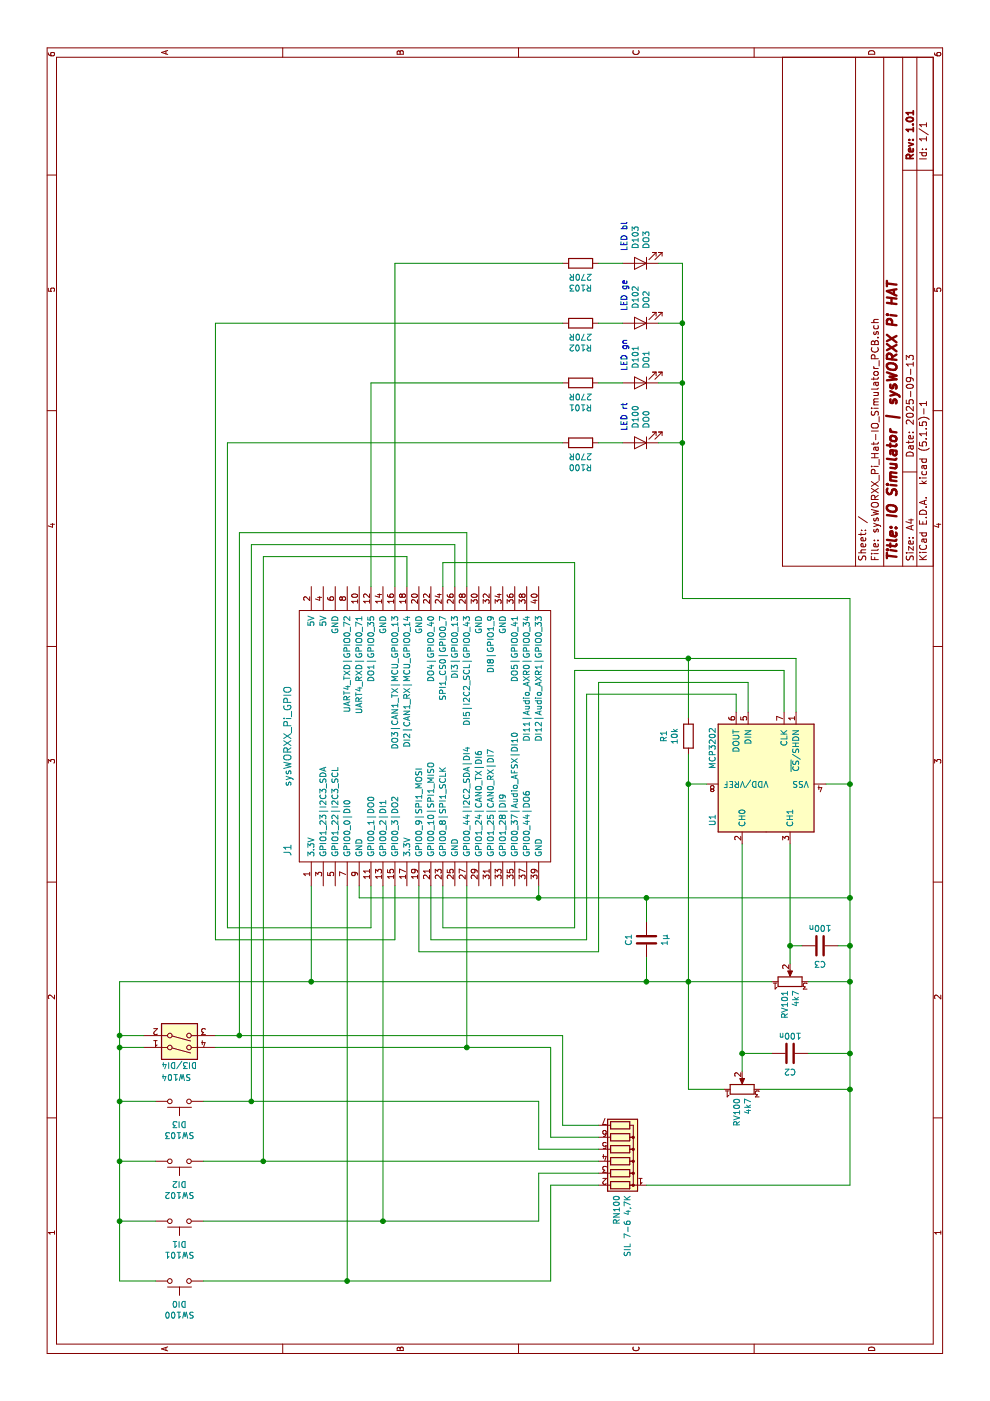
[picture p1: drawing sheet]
EESchema Schematic File Version 4
EELAYER 30 0
EELAYER END
$Descr A4 11693 8268
encoding utf-8
Sheet 1 1
Title "IO Simulator | sysWORXX Pi HAT"
Date "2025-09-13"
Rev "1.01"
Comp ""
Comment1 ""
Comment2 ""
Comment3 ""
Comment4 ""
$EndDescr
$Comp
L sysWORXX_Pi:sysWORXX_Pi_GPIO J1
U 1 1
P 5550 3500
F 0 "J1" H 4600 4600 60  0000 C CNN
F 1 "sysWORXX_Pi_GPIO" H 5550 4600 60  0000 C CNN
F 2 "sysWORXX_Pi:Pin_Header_Straight_2x20" H 4500 4400 60  0001 C CNN
F 3 "" H 4500 4400 60  0000 C CNN
	1    5550 3500
	1    0    0    -1  
$EndComp
$Comp
L Device:R R100
U 1 1
P 8000 4850
F 0 "R100" V 7793 4850 50  0000 C CNN
F 1 "270R" V 7884 4850 50  0000 C CNN
F 2 "Resistors_THT:R_Axial_DIN0309_L9.0mm_D3.2mm_P12.70mm_Horizontal" V 7930 4850 50  0001 C CNN
F 3 "~" H 8000 4850 50  0001 C CNN
	1    8000 4850
	1    0    0    -1  
$EndComp
$Comp
L Device:R R101
U 1 1
P 8500 4850
F 0 "R101" V 8293 4850 50  0000 C CNN
F 1 "270R" V 8384 4850 50  0000 C CNN
F 2 "Resistors_THT:R_Axial_DIN0309_L9.0mm_D3.2mm_P12.70mm_Horizontal" V 8430 4850 50  0001 C CNN
F 3 "~" H 8500 4850 50  0001 C CNN
	1    8500 4850
	1    0    0    -1  
$EndComp
$Comp
L Device:R R102
U 1 1
P 9000 4850
F 0 "R102" V 8793 4850 50  0000 C CNN
F 1 "270R" V 8884 4850 50  0000 C CNN
F 2 "Resistors_THT:R_Axial_DIN0309_L9.0mm_D3.2mm_P12.70mm_Horizontal" V 8930 4850 50  0001 C CNN
F 3 "~" H 9000 4850 50  0001 C CNN
	1    9000 4850
	1    0    0    -1  
$EndComp
$Comp
L Switch:SW_Push SW103
U 1 1
P 2500 1500
F 0 "SW103" H 2500 1785 50  0000 C CNN
F 1 "DI3" H 2500 1694 50  0000 C CNN
F 2 "Buttons_Switches_THT:SW_PUSH_6mm_h5mm" H 2500 1693 50  0001 C CNN
F 3 "~" H 2500 1700 50  0001 C CNN
	1    2500 1500
	0    -1   -1   0   
$EndComp
$Comp
L Device:R_Network06 RN100
U 1 1
P 2100 5200
F 0 "RN100" H 1720 5154 50  0000 R CNN
F 1 "SIL 7-6 4,7K" H 1720 5245 50  0000 R CNN
F 2 "Resistors_THT:R_Array_SIP7" V 2475 5200 50  0001 C CNN
F 3 "http://www.vishay.com/docs/31509/csc.pdf" H 2100 5200 50  0001 C CNN
	1    2100 5200
	1    0    0    1   
$EndComp
Wire Wire Line
	1000 1700 1000 2900
Wire Wire Line
	1000 2900 4300 2900
Wire Wire Line
	1500 4500 1900 4500
Wire Wire Line
	1900 4500 1900 5000
Wire Wire Line
	1000 2900 1000 4600
Wire Wire Line
	1000 4600 1800 4600
Wire Wire Line
	1800 4600 1800 5000
Wire Wire Line
	2500 4500 2100 4500
Wire Wire Line
	2100 4500 2100 5000
$Comp
L Device:LED D100
U 1 1
P 8000 5350
F 0 "D100" V 8039 5232 50  0000 R CNN
F 1 "DO0" V 7948 5232 50  0000 R CNN
F 2 "LEDs:LED_D3.0mm" H 8000 5350 50  0001 C CNN
F 3 "~" H 8000 5350 50  0001 C CNN
	1    8000 5350
	0    -1   -1   0   
$EndComp
$Comp
L Device:LED D101
U 1 1
P 8500 5350
F 0 "D101" V 8539 5232 50  0000 R CNN
F 1 "DO1" V 8448 5232 50  0000 R CNN
F 2 "LEDs:LED_D3.0mm" H 8500 5350 50  0001 C CNN
F 3 "~" H 8500 5350 50  0001 C CNN
	1    8500 5350
	0    -1   -1   0   
$EndComp
$Comp
L Device:LED D102
U 1 1
P 9000 5350
F 0 "D102" V 9039 5232 50  0000 R CNN
F 1 "DO2" V 8948 5232 50  0000 R CNN
F 2 "LEDs:LED_D3.0mm" H 9000 5350 50  0001 C CNN
F 3 "~" H 9000 5350 50  0001 C CNN
	1    9000 5350
	0    -1   -1   0   
$EndComp
$Comp
L Device:LED D103
U 1 1
P 9500 5350
F 0 "D103" V 9539 5232 50  0000 R CNN
F 1 "DO3" V 9448 5232 50  0000 R CNN
F 2 "LEDs:LED_D3.0mm" H 9500 5350 50  0001 C CNN
F 3 "~" H 9500 5350 50  0001 C CNN
	1    9500 5350
	0    -1   -1   0   
$EndComp
$Comp
L Device:R R103
U 1 1
P 9500 4850
F 0 "R103" V 9293 4850 50  0000 C CNN
F 1 "270R" V 9384 4850 50  0000 C CNN
F 2 "Resistors_THT:R_Axial_DIN0309_L9.0mm_D3.2mm_P12.70mm_Horizontal" V 9430 4850 50  0001 C CNN
F 3 "~" H 9500 4850 50  0001 C CNN
	1    9500 4850
	1    0    0    -1  
$EndComp
Wire Wire Line
	8000 1900 8000 4700
Wire Wire Line
	8500 3100 8500 4700
Wire Wire Line
	9000 1800 9000 4700
Wire Wire Line
	8000 5000 8000 5200
Wire Wire Line
	8500 5000 8500 5200
Wire Wire Line
	9000 5000 9000 5200
Wire Wire Line
	9500 5000 9500 5200
$Comp
L MCP3202:MCP3202 U1
U 1 1
P 5150 6400
F 0 "U1" H 4850 6850 50  0000 C CNN
F 1 "MCP3202" H 5450 6850 50  0000 C CNN
F 2 "Housings_DIP:DIP-8_W7.62mm" H 5150 6300 50  0001 C CNN
F 3 "" H 5150 6600 50  0001 C CNN
	1    5150 6400
	1    0    0    -1  
$EndComp
$Comp
L Device:R_POT RV100
U 1 1
P 2600 6200
F 0 "RV100" H 2530 6246 50  0000 R CNN
F 1 "4k7" H 2530 6155 50  0000 R CNN
F 2 "Potentiometers:Potentiometer_Trimmer_ACP_CA9v_Horizontal_Px10.0mm_Py5.0mm" H 2600 6200 50  0001 C CNN
F 3 "~" H 2600 6200 50  0001 C CNN
	1    2600 6200
	1    0    0    -1  
$EndComp
$Comp
L Device:R_POT RV101
U 1 1
P 3500 6600
F 0 "RV101" H 3430 6646 50  0000 R CNN
F 1 "4k7" H 3430 6555 50  0000 R CNN
F 2 "Potentiometers:Potentiometer_Trimmer_ACP_CA9v_Horizontal_Px10.0mm_Py5.0mm" H 3500 6600 50  0001 C CNN
F 3 "~" H 3500 6600 50  0001 C CNN
	1    3500 6600
	1    0    0    -1  
$EndComp
$Comp
L Switch:SW_DIP_x02 SW104
U 1 1
P 3050 1500
F 0 "SW104" H 3150 1850 50  0000 R CNN
F 1 "DI3/DI4" H 3200 1750 50  0000 R CNN
F 2 "Buttons_Switches_THT:SW_DIP_x2_W7.62mm_Slide" H 3050 1500 50  0001 C CNN
F 3 "~" H 3050 1500 50  0001 C CNN
	1    3050 1500
	0    -1   1    0   
$EndComp
Wire Wire Line
	4300 3900 2950 3900
Wire Wire Line
	2950 3900 2950 1800
Wire Wire Line
	2200 5000 2200 4600
Wire Wire Line
	2200 4600 2950 4600
Wire Wire Line
	2950 4600 2950 3900
Wire Wire Line
	2300 5000 2300 4700
Wire Wire Line
	2300 4700 3050 4700
Wire Wire Line
	4300 2600 3500 2600
Wire Wire Line
	1000 1000 1000 1300
Wire Wire Line
	1500 1300 1500 1000
Connection ~ 1500 1000
Wire Wire Line
	1500 1000 1000 1000
Wire Wire Line
	2000 1300 2000 1000
Connection ~ 2000 1000
Wire Wire Line
	2000 1000 1500 1000
Wire Wire Line
	2500 1300 2500 1000
Connection ~ 2500 1000
Wire Wire Line
	2500 1000 2000 1000
Wire Wire Line
	2950 1200 2950 1000
Connection ~ 2950 1000
Wire Wire Line
	2950 1000 2500 1000
Wire Wire Line
	3050 1200 3050 1000
Connection ~ 3050 1000
Wire Wire Line
	3050 1000 2950 1000
Wire Wire Line
	4650 6200 2900 6200
Wire Wire Line
	3500 2600 3500 5400
Connection ~ 3500 5750
Wire Wire Line
	3500 5750 3500 6450
Wire Wire Line
	3500 7100 3500 6750
Wire Wire Line
	2600 6350 2600 7100
Connection ~ 3500 7100
Wire Wire Line
	4300 3500 3750 3500
Wire Wire Line
	3750 3500 3750 5000
Wire Wire Line
	6000 5000 6000 6250
Wire Wire Line
	6000 6250 5750 6250
Wire Wire Line
	4300 3600 3850 3600
Wire Wire Line
	3850 3600 3850 4900
Wire Wire Line
	3850 4900 5900 4900
Wire Wire Line
	3750 5000 6000 5000
Wire Wire Line
	5750 6150 5900 6150
Wire Wire Line
	5900 6150 5900 4900
Wire Wire Line
	6100 4800 6100 6550
Wire Wire Line
	6100 6550 5750 6550
Wire Wire Line
	6800 3700 7000 3700
Wire Wire Line
	7000 3700 7000 4800
Wire Wire Line
	7000 4800 6200 4800
Wire Wire Line
	6200 6650 5750 6650
Wire Wire Line
	9500 5500 9500 5700
Wire Wire Line
	9500 5700 9000 5700
Wire Wire Line
	8000 5500 8000 5700
Connection ~ 8000 5700
Wire Wire Line
	8000 5700 6700 5700
Wire Wire Line
	8500 5500 8500 5700
Connection ~ 8500 5700
Wire Wire Line
	8500 5700 8000 5700
Wire Wire Line
	9000 5500 9000 5700
Connection ~ 9000 5700
Wire Wire Line
	9000 5700 8500 5700
Wire Wire Line
	1800 5400 1800 7100
Wire Wire Line
	1800 7100 2600 7100
Wire Wire Line
	3500 2600 3500 1000
Wire Wire Line
	3500 1000 3050 1000
Wire Wire Line
	3650 6600 3800 6600
Wire Wire Line
	3950 4800 6100 4800
Wire Wire Line
	4300 3700 3950 3700
Wire Wire Line
	3950 3700 3950 4800
Wire Wire Line
	4300 4500 4200 4500
Wire Wire Line
	4200 4500 4200 5400
Connection ~ 4200 7100
Wire Wire Line
	4200 7100 3800 7100
Wire Wire Line
	4200 7100 5150 7100
Wire Wire Line
	5150 6900 5150 7100
Wire Wire Line
	5150 5900 5150 5750
Wire Wire Line
	3500 5750 5150 5750
$Comp
L Device:C C1
U 1 1
P 3850 5400
F 0 "C1" V 3700 5400 50  0000 C CNN
F 1 "1µ" V 4000 5400 50  0000 C CNN
F 2 "Capacitors_THT:C_Rect_L7.2mm_W2.5mm_P5.00mm_FKS2_FKP2_MKS2_MKP2" H 7788 3200 50  0001 C CNN
F 3 "~" H 3850 5400 50  0001 C CNN
	1    3850 5400
	0    1    1    0   
$EndComp
Wire Wire Line
	4000 5400 4200 5400
Connection ~ 4200 5400
Wire Wire Line
	4200 5400 4200 7100
Wire Wire Line
	3700 5400 3500 5400
Connection ~ 3500 5400
Wire Wire Line
	3500 5400 3500 5750
Wire Wire Line
	4200 4500 4200 3000
Wire Wire Line
	4200 3000 4300 3000
Connection ~ 4200 4500
Wire Wire Line
	9500 3300 9500 4700
$Comp
L Switch:SW_Push SW102
U 1 1
P 2000 1500
F 0 "SW102" H 2000 1785 50  0000 C CNN
F 1 "DI2" H 2000 1694 50  0000 C CNN
F 2 "Buttons_Switches_THT:SW_PUSH_6mm_h5mm" H 2000 1693 50  0001 C CNN
F 3 "~" H 2000 1700 50  0001 C CNN
	1    2000 1500
	0    -1   -1   0   
$EndComp
$Comp
L Switch:SW_Push SW101
U 1 1
P 1500 1500
F 0 "SW101" H 1500 1785 50  0000 C CNN
F 1 "DI1" H 1500 1694 50  0000 C CNN
F 2 "Buttons_Switches_THT:SW_PUSH_6mm_h5mm" H 1500 1693 50  0001 C CNN
F 3 "~" H 1500 1700 50  0001 C CNN
	1    1500 1500
	0    -1   -1   0   
$EndComp
$Comp
L Switch:SW_Push SW100
U 1 1
P 1000 1500
F 0 "SW100" H 1000 1785 50  0000 C CNN
F 1 "DI0" H 1000 1694 50  0000 C CNN
F 2 "Buttons_Switches_THT:SW_PUSH_6mm_h5mm" H 1000 1693 50  0001 C CNN
F 3 "~" H 1000 1700 50  0001 C CNN
	1    1000 1500
	0    -1   -1   0   
$EndComp
Wire Wire Line
	1500 1700 1500 3200
Wire Wire Line
	2000 1700 2000 2200
Wire Wire Line
	2500 1700 2500 2100
Wire Wire Line
	4300 3200 1500 3200
Wire Wire Line
	1500 3200 1500 4500
Wire Wire Line
	2000 2200 7050 2200
Wire Wire Line
	7050 2200 7050 3400
Wire Wire Line
	7050 3400 6800 3400
Connection ~ 2000 2200
Wire Wire Line
	2000 2200 2000 5000
Connection ~ 1000 2900
Connection ~ 1500 3200
Connection ~ 2950 3900
Connection ~ 3500 2600
Wire Wire Line
	6800 3800 7150 3800
Wire Wire Line
	7150 3800 7150 2100
Wire Wire Line
	7150 2100 2500 2100
Connection ~ 2500 2100
Wire Wire Line
	2500 2100 2500 4500
Wire Wire Line
	3050 1800 3050 2000
Wire Wire Line
	6800 3900 7250 3900
Wire Wire Line
	7250 3900 7250 2000
Wire Wire Line
	7250 2000 3050 2000
Connection ~ 3050 2000
Wire Wire Line
	3050 2000 3050 4700
Wire Wire Line
	4300 3100 3950 3100
Wire Wire Line
	3950 3100 3950 1900
Wire Wire Line
	3950 1900 8000 1900
Wire Wire Line
	6800 3100 8500 3100
Wire Wire Line
	4300 3300 3850 3300
Wire Wire Line
	3850 3300 3850 1800
Wire Wire Line
	3850 1800 9000 1800
Text Notes 9600 5250 0    50   ~ 0
LED bl
Text Notes 8100 5250 0    50   ~ 0
LED rt
Text Notes 8600 5250 0    50   ~ 0
LED gn
Text Notes 9100 5250 0    50   ~ 0
LED ge
$Comp
L Device:C C3
U 1 1
P 3800 6850
F 0 "C3" V 3950 6850 50  0000 C CNN
F 1 "100n" V 3650 6850 50  0000 C CNN
F 2 "Capacitors_THT:C_Rect_L7.2mm_W2.5mm_P5.00mm_FKS2_FKP2_MKS2_MKP2" H 7738 4650 50  0001 C CNN
F 3 "~" H 3800 6850 50  0001 C CNN
	1    3800 6850
	-1   0    0    1   
$EndComp
Wire Wire Line
	5150 7100 6700 7100
Wire Wire Line
	6700 5700 6700 7100
Connection ~ 5150 7100
Wire Wire Line
	3800 7000 3800 7100
Connection ~ 3800 7100
Wire Wire Line
	3800 7100 3500 7100
Wire Wire Line
	3800 6700 3800 6600
Connection ~ 3800 6600
Wire Wire Line
	3800 6600 4650 6600
Wire Wire Line
	2600 6050 2600 5750
Wire Wire Line
	2600 5750 3500 5750
$Comp
L Device:C C2
U 1 1
P 2900 6600
F 0 "C2" V 3050 6600 50  0000 C CNN
F 1 "100n" V 2750 6600 50  0000 C CNN
F 2 "Capacitors_THT:C_Rect_L7.2mm_W2.5mm_P5.00mm_FKS2_FKP2_MKS2_MKP2" H 6838 4400 50  0001 C CNN
F 3 "~" H 2900 6600 50  0001 C CNN
	1    2900 6600
	-1   0    0    1   
$EndComp
Connection ~ 2600 7100
Wire Wire Line
	2600 7100 2900 7100
Wire Wire Line
	2900 6450 2900 6200
Connection ~ 2900 6200
Wire Wire Line
	2900 6200 2750 6200
Wire Wire Line
	2900 6750 2900 7100
Connection ~ 2900 7100
Wire Wire Line
	2900 7100 3500 7100
$Comp
L Device:R R1
U 1 1
P 5550 5750
F 0 "R1" V 5343 5750 50  0000 C CNN
F 1 "10k" V 5434 5750 50  0000 C CNN
F 2 "Resistors_THT:R_Axial_DIN0309_L9.0mm_D3.2mm_P12.70mm_Horizontal" V 5480 5750 50  0001 C CNN
F 3 "~" H 5550 5750 50  0001 C CNN
	1    5550 5750
	0    1    1    0   
$EndComp
Wire Wire Line
	6200 4800 6200 5750
Wire Wire Line
	5400 5750 5150 5750
Connection ~ 5150 5750
Wire Wire Line
	5700 5750 6200 5750
Connection ~ 6200 5750
Wire Wire Line
	6200 5750 6200 6650
Wire Wire Line
	6800 3300 9500 3300
$EndSCHEMATC
